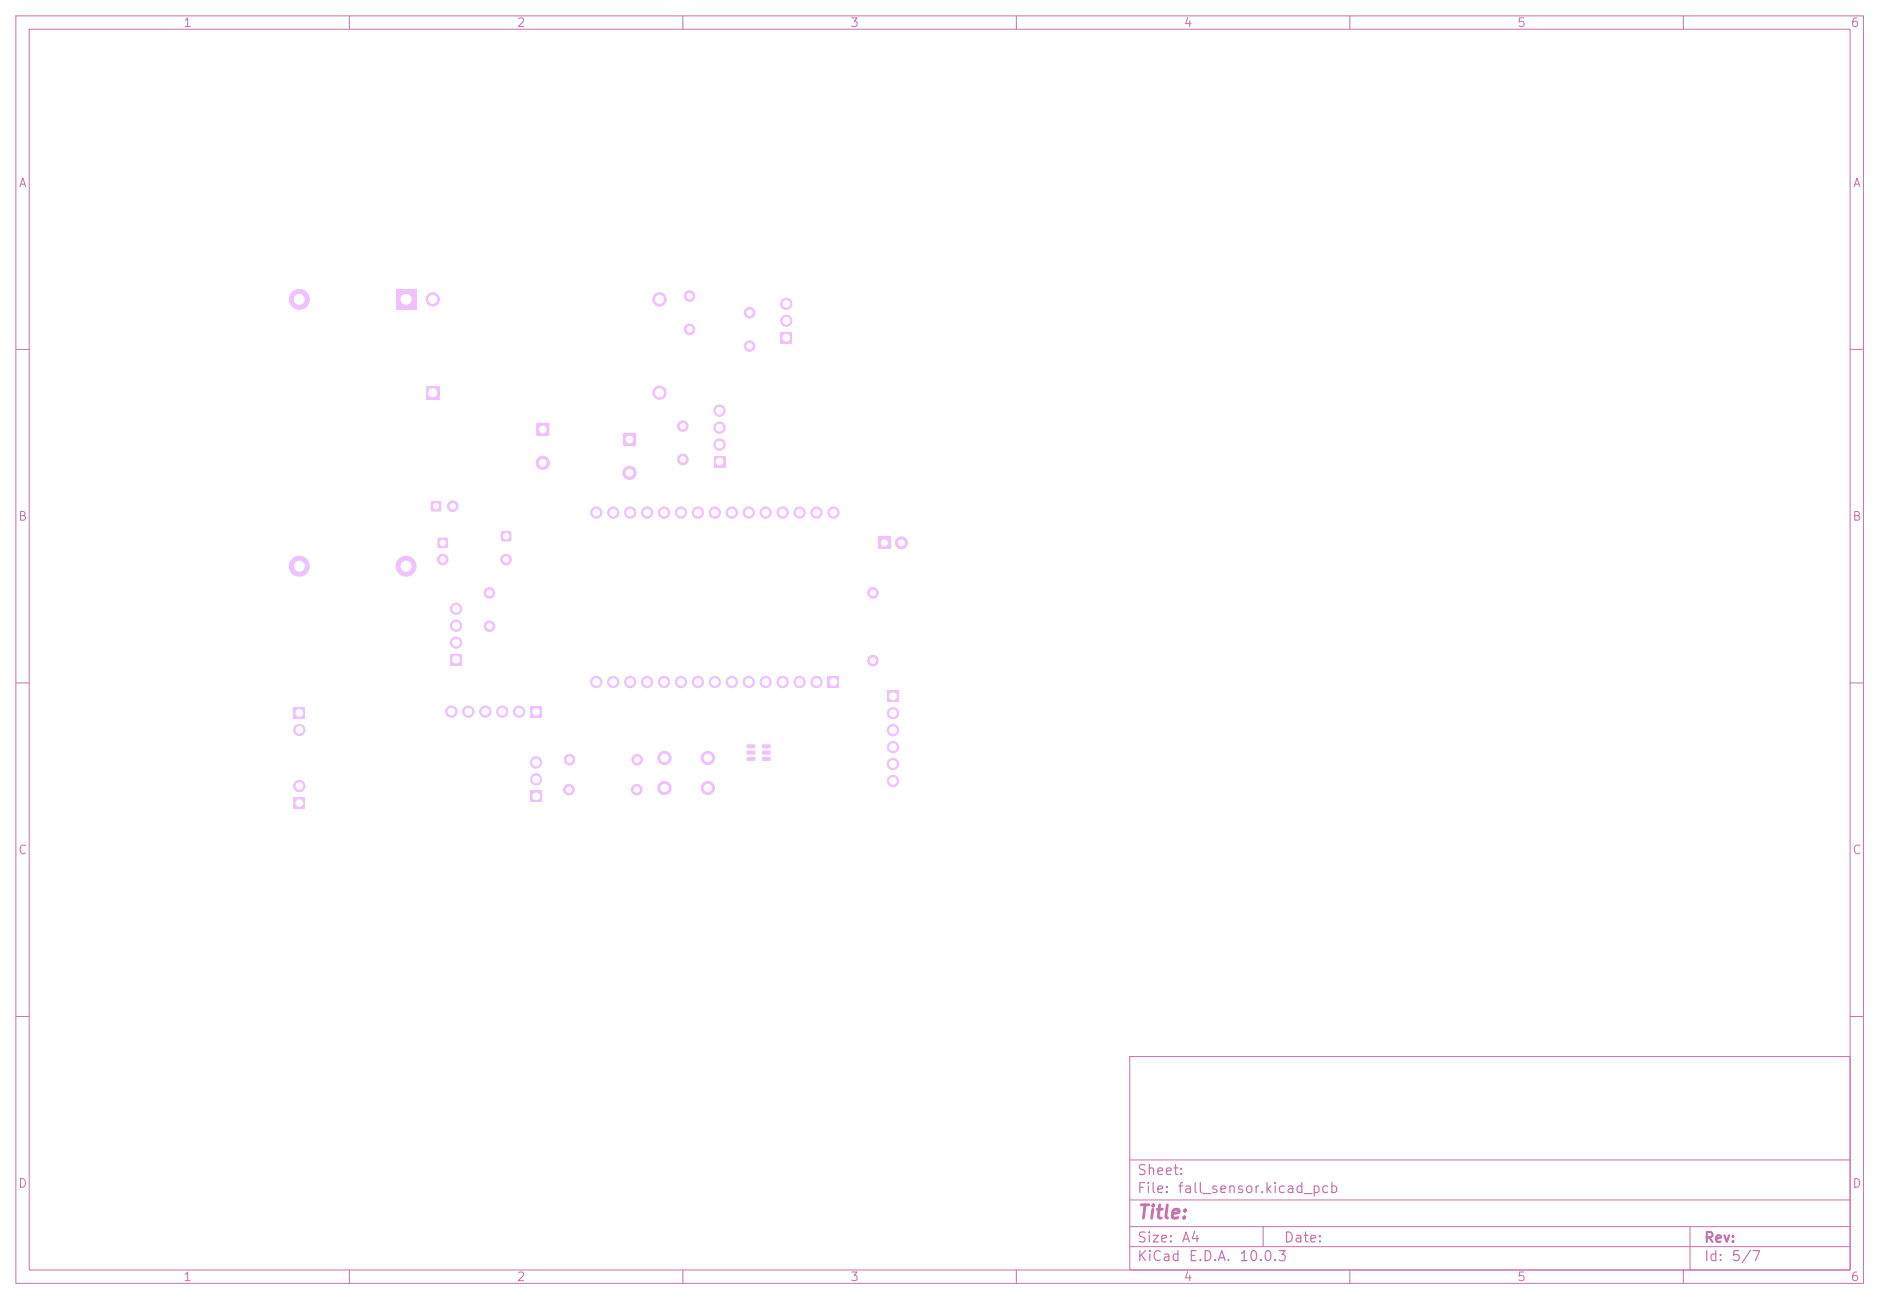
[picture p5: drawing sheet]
<svg xmlns="http://www.w3.org/2000/svg" width="282mm" height="195mm" viewBox="0 0 282 195" stroke-linecap="round" stroke-linejoin="round" font-family="sans-serif">
<g fill="none" stroke="#c872ab" stroke-width=".15">
<path d="M2.4 2.4h277v190h-277zM4.4 4.4h273v186h-273zM52.4 2.4v2M102.4 2.4v2M152.4 2.4v2M202.4 2.4v2M252.4 2.4v2M2.4 52.4h2M277.4 52.4h2M2.4 102.4h2M277.4 102.4h2M2.4 152.4h2"/>
<path d="M169.4 158.4h108v32h-108zM277.4 152.4h2M169.4 179.9h108M169.4 173.9h108M52.4 190.4v2M102.4 190.4v2M152.4 190.4v2M169.4 186.9h108M169.4 183.9h108M189.4 183.9v3M202.4 190.4v2M252.4 190.4v2"/>
<path d="M253.4 183.9v6.5"/>
</g>
<path d="M75.2 79.7h1.4v1.4h-1.4z" fill="#efc1ff"/>
<circle cx="75.9" cy="83.9" r=".8" fill="#efc1ff" stroke="#efc1ff" stroke-width=".15"/>
<path d="M80.5 63.5h1.8v1.8h-1.8z" fill="#efc1ff"/>
<g fill="#efc1ff" stroke="#efc1ff" stroke-width=".15">
<circle cx="81.4" cy="69.4" r="1"/>
<circle cx="85.3" cy="118.4" r=".8"/>
<circle cx="95.5" cy="118.4" r=".8"/>
<circle cx="103.4" cy="44.4" r=".8"/>
<circle cx="103.4" cy="49.4" r=".8"/>
</g>
<path d="M124.1 101.4h1.7v1.7h-1.7z" fill="#efc1ff"/>
<g fill="#efc1ff" stroke="#efc1ff" stroke-width=".15">
<circle cx="122.4" cy="102.2" r=".85"/>
<circle cx="119.9" cy="102.2" r=".85"/>
<circle cx="117.3" cy="102.2" r=".85"/>
<circle cx="114.8" cy="102.2" r=".85"/>
<circle cx="112.3" cy="102.2" r=".85"/>
<circle cx="109.7" cy="102.2" r=".85"/>
<circle cx="107.2" cy="102.2" r=".85"/>
<circle cx="104.6" cy="102.2" r=".85"/>
<circle cx="102.1" cy="102.2" r=".85"/>
<circle cx="99.6" cy="102.2" r=".85"/>
<circle cx="97" cy="102.2" r=".85"/>
<circle cx="94.5" cy="102.2" r=".85"/>
<circle cx="91.9" cy="102.2" r=".85"/>
<circle cx="89.4" cy="102.2" r=".85"/>
<circle cx="125" cy="76.8" r=".85"/>
<circle cx="122.4" cy="76.8" r=".85"/>
<circle cx="119.9" cy="76.8" r=".85"/>
<circle cx="117.3" cy="76.8" r=".85"/>
<circle cx="114.8" cy="76.8" r=".85"/>
<circle cx="112.3" cy="76.8" r=".85"/>
<circle cx="109.7" cy="76.8" r=".85"/>
<circle cx="107.2" cy="76.8" r=".85"/>
<circle cx="104.6" cy="76.8" r=".85"/>
<circle cx="102.1" cy="76.8" r=".85"/>
<circle cx="99.6" cy="76.8" r=".85"/>
<circle cx="97" cy="76.8" r=".85"/>
<circle cx="94.5" cy="76.8" r=".85"/>
<circle cx="91.9" cy="76.8" r=".85"/>
<circle cx="89.4" cy="76.8" r=".85"/>
</g>
<path d="M59.4 43.4h3v3h-3z" fill="#efc1ff"/>
<g fill="#efc1ff" stroke="#efc1ff" stroke-width=".15">
<circle cx="44.9" cy="44.9" r="1.5"/>
<circle cx="60.9" cy="84.9" r="1.5"/>
<circle cx="44.9" cy="84.9" r="1.5"/>
</g>
<path d="M44 106h1.7v1.7h-1.7z" fill="#efc1ff"/>
<circle cx="44.9" cy="109.4" r=".85" fill="#efc1ff" stroke="#efc1ff" stroke-width=".15"/>
<path d="M63.9 57.9h2v2h-2z" fill="#efc1ff"/>
<g fill="#efc1ff" stroke="#efc1ff" stroke-width=".15">
<circle cx="64.9" cy="44.9" r="1"/>
<circle cx="98.9" cy="58.9" r="1"/>
<circle cx="98.9" cy="44.9" r="1"/>
</g>
<path d="M64.7 75.2h1.4v1.4h-1.4z" fill="#efc1ff"/>
<circle cx="67.9" cy="75.9" r=".8" fill="#efc1ff" stroke="#efc1ff" stroke-width=".15"/>
<path d="M93.5 65h1.8v1.8h-1.8z" fill="#efc1ff"/>
<circle cx="94.4" cy="70.9" r="1" fill="#efc1ff" stroke="#efc1ff" stroke-width=".15"/>
<path d="M65.7 80.7h1.4v1.4h-1.4z" fill="#efc1ff"/>
<g fill="#efc1ff" stroke="#efc1ff" stroke-width=".15">
<circle cx="66.4" cy="83.9" r=".8"/>
<circle cx="68.4" cy="96.3" r=".85"/>
<circle cx="68.4" cy="93.8" r=".85"/>
</g>
<path d="M67.5 98h1.7v1.7h-1.7z" fill="#efc1ff"/>
<circle cx="68.4" cy="91.3" r=".85" fill="#efc1ff" stroke="#efc1ff" stroke-width=".15"/>
<path d="M44 119.5h1.7v1.7h-1.7z" fill="#efc1ff"/>
<circle cx="44.9" cy="117.8" r=".85" fill="#efc1ff" stroke="#efc1ff" stroke-width=".15"/>
<path d="M79.5 105.8h1.7v1.7h-1.7z" fill="#efc1ff"/>
<g fill="#efc1ff" stroke="#efc1ff" stroke-width=".15">
<circle cx="77.8" cy="106.7" r=".85"/>
<circle cx="75.3" cy="106.7" r=".85"/>
<circle cx="72.8" cy="106.7" r=".85"/>
<circle cx="70.2" cy="106.7" r=".85"/>
<circle cx="67.7" cy="106.7" r=".85"/>
<circle cx="80.4" cy="114.3" r=".85"/>
<circle cx="80.4" cy="116.8" r=".85"/>
</g>
<path d="M79.5 118.5h1.7v1.7h-1.7z" fill="#efc1ff"/>
<g fill="#efc1ff" stroke="#efc1ff" stroke-width=".15">
<circle cx="130.9" cy="99" r=".8"/>
<circle cx="130.9" cy="88.9" r=".8"/>
<circle cx="73.4" cy="93.9" r=".8"/>
<circle cx="73.4" cy="88.9" r=".8"/>
</g>
<path d="M133 103.5h1.7v1.7h-1.7z" fill="#efc1ff"/>
<g fill="#efc1ff" stroke="#efc1ff" stroke-width=".15">
<circle cx="133.9" cy="106.9" r=".85"/>
<circle cx="133.9" cy="109.5" r=".85"/>
<circle cx="133.9" cy="112" r=".85"/>
<circle cx="133.9" cy="114.5" r=".85"/>
<circle cx="133.9" cy="117.1" r=".85"/>
</g>
<path d="M131.7 80.5h1.8v1.8h-1.8z" fill="#efc1ff"/>
<circle cx="135.1" cy="81.4" r=".9" fill="#efc1ff" stroke="#efc1ff" stroke-width=".15"/>
<path d="M107 68.3h1.7v1.7h-1.7z" fill="#efc1ff"/>
<g fill="#efc1ff" stroke="#efc1ff" stroke-width=".15">
<circle cx="107.9" cy="66.6" r=".85"/>
<circle cx="107.9" cy="64.1" r=".85"/>
<circle cx="107.9" cy="61.6" r=".85"/>
<circle cx="99.6" cy="113.6" r="1"/>
<circle cx="106.1" cy="113.6" r="1"/>
<circle cx="99.6" cy="118.1" r="1"/>
<circle cx="106.1" cy="118.1" r="1"/>
</g>
<g fill="#efc1ff">
<path d="M112 111.6h1.2l.1 .5-.2 .1h-1.1l-.1-.2z"/>
<path d="M112 112.6l1.2-.1 .1 .5-.2 .1h-1.1l-.1-.1z"/>
<path d="M112 113.5h1.2l.1 .5-.2 .1h-1.1l-.1-.2z"/>
<path d="M114.3 113.5h1.1l.1 .5-.1 .1h-1.1l-.1-.2z"/>
<path d="M114.3 112.6l1.1-.1 .1 .5-.1 .1h-1.1l-.1-.1z"/>
<path d="M114.3 111.6h1.1l.1 .5-.1 .1h-1.1l-.1-.2z"/>
<path d="M117 49.8h1.7v1.7h-1.7z"/>
</g>
<g fill="#efc1ff" stroke="#efc1ff" stroke-width=".15">
<circle cx="117.9" cy="48.1" r=".85"/>
<circle cx="117.9" cy="45.5" r=".85"/>
<circle cx="102.4" cy="68.9" r=".8"/>
<circle cx="102.4" cy="63.9" r=".8"/>
<circle cx="85.4" cy="113.9" r=".8"/>
<circle cx="95.5" cy="113.9" r=".8"/>
<circle cx="112.4" cy="46.9" r=".8"/>
<circle cx="112.4" cy="51.9" r=".8"/>
</g>
<g fill="#fff" stroke="#fff" stroke-width=".15">
<circle cx="75.9" cy="80.4" r=".4"/>
<circle cx="75.9" cy="83.9" r=".4"/>
<circle cx="81.4" cy="64.4" r=".5"/>
<circle cx="81.4" cy="69.4" r=".5"/>
<circle cx="85.3" cy="118.4" r=".4"/>
<circle cx="95.5" cy="118.4" r=".4"/>
<circle cx="103.4" cy="44.4" r=".4"/>
<circle cx="103.4" cy="49.4" r=".4"/>
<circle cx="125" cy="102.2" r=".5"/>
<circle cx="122.4" cy="102.2" r=".5"/>
<circle cx="119.9" cy="102.2" r=".5"/>
<circle cx="117.3" cy="102.2" r=".5"/>
<circle cx="114.8" cy="102.2" r=".5"/>
<circle cx="112.3" cy="102.2" r=".5"/>
<circle cx="109.7" cy="102.2" r=".5"/>
<circle cx="107.2" cy="102.2" r=".5"/>
<circle cx="104.6" cy="102.2" r=".5"/>
<circle cx="102.1" cy="102.2" r=".5"/>
<circle cx="99.6" cy="102.2" r=".5"/>
<circle cx="97" cy="102.2" r=".5"/>
<circle cx="94.5" cy="102.2" r=".5"/>
<circle cx="91.9" cy="102.2" r=".5"/>
<circle cx="89.4" cy="102.2" r=".5"/>
<circle cx="125" cy="76.8" r=".5"/>
<circle cx="122.4" cy="76.8" r=".5"/>
<circle cx="119.9" cy="76.8" r=".5"/>
<circle cx="117.3" cy="76.8" r=".5"/>
<circle cx="114.8" cy="76.8" r=".5"/>
<circle cx="112.3" cy="76.8" r=".5"/>
<circle cx="109.7" cy="76.8" r=".5"/>
<circle cx="107.2" cy="76.8" r=".5"/>
<circle cx="104.6" cy="76.8" r=".5"/>
<circle cx="102.1" cy="76.8" r=".5"/>
<circle cx="99.6" cy="76.8" r=".5"/>
<circle cx="97" cy="76.8" r=".5"/>
<circle cx="94.5" cy="76.8" r=".5"/>
<circle cx="91.9" cy="76.8" r=".5"/>
<circle cx="89.4" cy="76.8" r=".5"/>
<circle cx="60.9" cy="44.9" r=".75"/>
<circle cx="44.9" cy="44.9" r=".75"/>
<circle cx="60.9" cy="84.9" r=".75"/>
<circle cx="44.9" cy="84.9" r=".75"/>
<circle cx="44.9" cy="106.9" r=".5"/>
<circle cx="44.9" cy="109.4" r=".5"/>
<circle cx="64.9" cy="58.9" r=".6"/>
<circle cx="64.9" cy="44.9" r=".6"/>
<circle cx="98.9" cy="58.9" r=".6"/>
<circle cx="98.9" cy="44.9" r=".6"/>
<circle cx="65.4" cy="75.9" r=".4"/>
<circle cx="67.9" cy="75.9" r=".4"/>
<circle cx="94.4" cy="65.9" r=".5"/>
<circle cx="94.4" cy="70.9" r=".5"/>
<circle cx="66.4" cy="81.4" r=".4"/>
<circle cx="66.4" cy="83.9" r=".4"/>
<circle cx="68.4" cy="96.3" r=".5"/>
<circle cx="68.4" cy="93.8" r=".5"/>
<circle cx="68.4" cy="98.9" r=".5"/>
<circle cx="68.4" cy="91.3" r=".5"/>
<circle cx="44.9" cy="120.4" r=".5"/>
<circle cx="44.9" cy="117.8" r=".5"/>
<circle cx="80.4" cy="106.7" r=".5"/>
<circle cx="77.8" cy="106.7" r=".5"/>
<circle cx="75.3" cy="106.7" r=".5"/>
<circle cx="72.8" cy="106.7" r=".5"/>
<circle cx="70.2" cy="106.7" r=".5"/>
<circle cx="67.7" cy="106.7" r=".5"/>
<circle cx="80.4" cy="114.3" r=".5"/>
<circle cx="80.4" cy="116.8" r=".5"/>
<circle cx="80.4" cy="119.4" r=".5"/>
<circle cx="130.9" cy="99" r=".4"/>
<circle cx="130.9" cy="88.9" r=".4"/>
<circle cx="73.4" cy="93.9" r=".4"/>
<circle cx="73.4" cy="88.9" r=".4"/>
<circle cx="133.9" cy="104.4" r=".5"/>
<circle cx="133.9" cy="106.9" r=".5"/>
<circle cx="133.9" cy="109.5" r=".5"/>
<circle cx="133.9" cy="112" r=".5"/>
<circle cx="133.9" cy="114.5" r=".5"/>
<circle cx="133.9" cy="117.1" r=".5"/>
<circle cx="132.6" cy="81.4" r=".45"/>
<circle cx="135.1" cy="81.4" r=".45"/>
<circle cx="107.9" cy="69.2" r=".5"/>
<circle cx="107.9" cy="66.7" r=".5"/>
<circle cx="107.9" cy="64.1" r=".5"/>
<circle cx="107.9" cy="61.6" r=".5"/>
<circle cx="99.6" cy="113.6" r=".55"/>
<circle cx="106.1" cy="113.6" r=".55"/>
<circle cx="99.6" cy="118.1" r=".55"/>
<circle cx="106.1" cy="118.1" r=".55"/>
<circle cx="117.9" cy="50.6" r=".5"/>
<circle cx="117.9" cy="48.1" r=".5"/>
<circle cx="117.9" cy="45.5" r=".5"/>
<circle cx="102.4" cy="68.9" r=".4"/>
<circle cx="102.4" cy="63.9" r=".4"/>
<circle cx="85.4" cy="113.9" r=".4"/>
<circle cx="95.5" cy="113.9" r=".4"/>
<circle cx="112.4" cy="46.9" r=".4"/>
<circle cx="112.4" cy="51.9" r=".4"/>
</g>
<text font-size="2" fill="#c872ab" x="170.4" y="183.2">Title:</text>
<g font-size="1.5" fill="#c872ab">
<text x="170.4" y="179.2">File:</text>
<text x="170.4" y="176.5">Sheet:</text>
<text x="176.5" y="179.2">fall_sensor.kicad_pcb</text>
<text x="170.4" y="189.4">KiCad</text>
<text x="170.4" y="186.6">Size:</text>
<text x="177" y="186.6">A4</text>
<text x="178.1" y="189.4">E.D.A.</text>
<text x="185.7" y="189.4">10.0.3</text>
<text x="192.4" y="186.6">Date:</text>
<text x="255.4" y="186.6">Rev:</text>
<text x="255.4" y="189.4">Id:</text>
<text x="259.5" y="189.4">5/7</text>
</g>
<g font-size="1.3" fill="#c872ab">
<text x="27.4" y="4.4">1</text>
<text x="77.4" y="4.4">2</text>
<text x="127.4" y="4.4">3</text>
<text x="177.4" y="4.4">4</text>
<text x="227.4" y="4.4">5</text>
<text x="277.4" y="4.4">6</text>
<text x="2.7" y="28.4">A</text>
<text x="277.7" y="28.4">A</text>
<text x="2.6" y="78.4">B</text>
<text x="277.6" y="78.4">B</text>
<text x="2.6" y="128.4">C</text>
<text x="277.6" y="128.4">C</text>
<text x="2.6" y="178.4">D</text>
<text x="277.6" y="178.4">D</text>
<text x="27.4" y="192.4">1</text>
<text x="77.4" y="192.4">2</text>
<text x="127.4" y="192.4">3</text>
<text x="177.4" y="192.4">4</text>
<text x="227.4" y="192.4">5</text>
<text x="277.4" y="192.4">6</text>
</g>
</svg>
